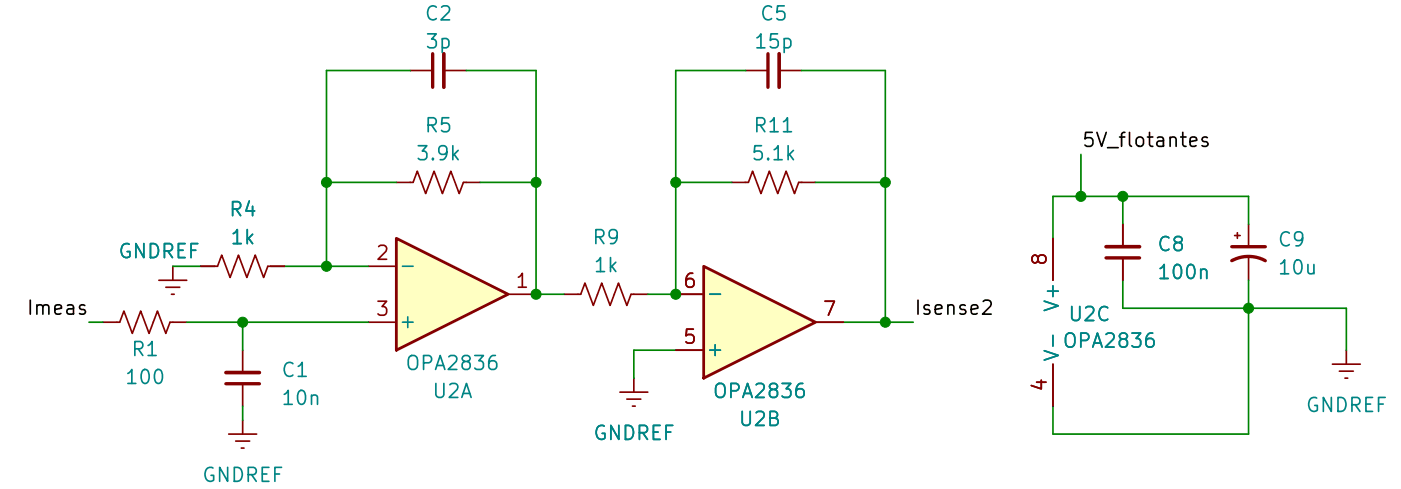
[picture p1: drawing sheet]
<svg xmlns="http://www.w3.org/2000/svg" width="127mm" height="44mm" viewBox="0 0 127 44" stroke-linecap="round" stroke-linejoin="round" font-family="sans-serif">
<g fill="none" stroke="#840000" stroke-width=".15">
<path d="M36 16.6h1.6l.3-1.1 .8 2.1 .8-2.1 .7 2.1 .8-2.1 .7 2.1 .4-1h1.5M67.8 6.4h2M70.8 6.4h2.1M9.4 29.3h1.5l.4-1.1 .7 2.1 .8-2.1 .8 2.1 .7-2.1 .8 2.1 .4-1h1.5M14.4 25.5h2.6M15.1 26.1h1.2M15.6 26.7h.2M15.7 24.2v1.3M51.3 26.7h1.5l.4-1 .7 2 .8-2 .8 2 .7-2 .8 2 .4-1h1.5M56.3 35.6h2.6M57 36.2h1.3M57.5 36.9h.2"/>
<path d="M57.6 34.3v1.3"/>
</g>
<path d="M69.8 4.9v3" fill="none" stroke="#840000" stroke-width=".3"/>
<path d="M70.8 4.9v3" fill="none" stroke="#840000" stroke-width=".33"/>
<path d="M36 21.6l10.2 5.1-10.2 5.1z" fill="#ffffc2"/>
<path d="M36 21.6l10.2 5.1-10.2 5.1z" fill="none" stroke="#840000" stroke-width=".25"/>
<g fill="none" stroke="#840000" stroke-width=".15">
<path d="M66.5 16.6h1.5l.4-1.1 .8 2.1 .7-2.1 .8 2.1 .8-2.1 .7 2.1 .4-1h1.5M18.2 24.2h1.6l.4-1 .7 2 .8-2 .7 2 .8-2 .8 2 .3-1h1.6M20.8 39.4h2.5M22.1 31.8v2M22.1 34.9v2M22.1 38.2v1.2M33.5 24.2h2.5M33.5 29.3h2.5M46.2 26.7h2.5M112.2 21.4h.5M112.5 21.1v.5M113.5 20.4v2"/>
<path d="M113.5 23.4v2.1M21.4 40.1h1.3M21.9 40.7h.3"/>
</g>
<path d="M20.5 34.9h3.1M112 23.7a3.2 3.2 0 0 1 3 0M112 22.4h3" fill="none" stroke="#840000" stroke-width=".3"/>
<path d="M20.5 33.8h3.1" fill="none" stroke="#840000" stroke-width=".33"/>
<path d="M64 24.2l10.1 5.1-10.1 5z" fill="#ffffc2"/>
<path d="M64 24.2l10.1 5.1-10.1 5z" fill="none" stroke="#840000" stroke-width=".25"/>
<g fill="none" stroke="#840000" stroke-width=".15">
<path d="M37.3 6.4h2M40.3 6.4h2.1M18.2 24.2h1.3M24.6 24.2h1.3M61.4 31.8h2.6M61.4 26.7h2.6M74.1 29.3h2.6M95.7 21.6v3.9M95.7 33.1v3.8M102.1 20.4v2M102.1 23.4v2.1M121.1 33.1h2.6"/>
<path d="M121.8 33.7h1.2M122.3 34.3h.2M122.4 31.8v1.3"/>
</g>
<path d="M39.3 4.9v3M100.5 23.4h3.1" fill="none" stroke="#840000" stroke-width=".3"/>
<path d="M40.3 4.9v3M100.5 22.4h3.1" fill="none" stroke="#840000" stroke-width=".33"/>
<g fill="none" stroke="#008400" stroke-width=".15">
<path d="M29.7 16.6h6.3M37.3 6.4h-7.6v17.8M42.4 6.4h6.3v20.3h2.6M43.6 16.6h5.1M61.4 16.6h5.1M67.8 6.4h-6.4v20.3h-2.5M72.9 6.4h7.6v22.9M74.1 16.6h6.4M98.3 14v3.8M102.1 17.8v2.6M8.1 29.3h1.3M15.7 24.2h2.5"/>
<path d="M17 29.3h16.5M22.1 29.3v2.5M22.1 36.9v1.3M25.9 24.2h7.6M61.4 31.8h-3.8v2.5M76.7 29.3h6.3M102.1 25.5v2.5h20.3v3.8M113.5 20.4v-2.6h-17.8v3.8M113.5 25.5v13.9h-17.8v-2.5"/>
</g>
<g fill="#008400" stroke="#008400" stroke-width=".09">
<circle cx="113.5" cy="28" r=".46"/>
<circle cx="61.4" cy="16.6" r=".46"/>
<circle cx="48.7" cy="16.6" r=".46"/>
<circle cx="61.4" cy="26.7" r=".46"/>
<circle cx="48.7" cy="26.7" r=".46"/>
<circle cx="29.7" cy="16.6" r=".46"/>
<circle cx="29.7" cy="24.2" r=".46"/>
<circle cx="22.1" cy="29.3" r=".46"/>
<circle cx="80.5" cy="16.6" r=".46"/>
<circle cx="80.5" cy="29.3" r=".46"/>
<circle cx="102.1" cy="17.8" r=".46"/>
<circle cx="98.3" cy="17.8" r=".46"/>
</g>
<g font-size="1.3" fill="#0000c2">
<text x="48.5" y="-.2">SENSOR</text>
<text x="57.1" y="-.2">DE</text>
<text x="60.7" y="-.2">CORRIENTE</text>
</g>
<g font-size="1.3" fill="#008484">
<text x="38.5" y="2.2">C2</text>
<text x="38.6" y="4.7">3p</text>
<text x="68.4" y="4.7">15p</text>
<text x="69" y="2.2">C5</text>
<text x="37.7" y="14.9">3.9k</text>
<text x="38.5" y="12.3">R5</text>
<text x="68.2" y="14.9">5.1k</text>
<text x="68.4" y="12.3">R11</text>
<text x="10.6" y="23.8">GNDREF</text>
<text x="20.7" y="20">R4</text>
<text x="20.8" y="22.5">1k</text>
<text x="53.7" y="22.5">R9</text>
<text x="105.1" y="23.1">C8</text>
<text x="116" y="22.7">C9</text>
<text x="36.2" y="25">-</text>
<text x="53.9" y="25">1k</text>
<text x="64.1" y="27.6">-</text>
<text x="96.6" y="28.4" transform="rotate(-90 96.6 28.4)">V+</text>
<text x="97" y="29.5">U2C</text>
<text x="105.1" y="25.7">100n</text>
<text x="116" y="25.3">10u</text>
<text x="11.3" y="35.2">100</text>
<text x="11.8" y="32.7">R1</text>
<text x="25.5" y="34.6">C1</text>
<text x="36.2" y="30.1">+</text>
<text x="36.7" y="33.9">OPA2836</text>
<text x="64.1" y="32.7">+</text>
<text x="96.5" y="31.9">OPA2836</text>
<text x="96.6" y="32.9" transform="rotate(-90 96.6 32.9)">V-</text>
<text x="25.5" y="37.1">10n</text>
<text x="39.2" y="36.5">U2A</text>
<text x="53.8" y="40.3">GNDREF</text>
<text x="64.7" y="36.5">OPA2836</text>
<text x="67" y="39">U2B</text>
<text x="118.6" y="37.7">GNDREF</text>
<text x="18.3" y="44.1">GNDREF</text>
</g>
<g font-size="1.3">
<text x="98.3" y="13.7">5V_flotantes</text>
<text x="2.3" y="28.9">Imeas</text>
<text x="83" y="28.9">Isense2</text>
</g>
<g font-size="1.3" fill="#840000">
<text x="34.1" y="23.9">2</text>
<text x="34.1" y="29">3</text>
<text x="46.8" y="26.5">1</text>
<text x="62" y="26.5">6</text>
<text x="74.7" y="29">7</text>
<text x="95.5" y="24.3" transform="rotate(-90 95.5 24.3)">8</text>
<text x="62" y="31.5">5</text>
<text x="95.5" y="35.7" transform="rotate(-90 95.5 35.7)">4</text>
</g>
</svg>
